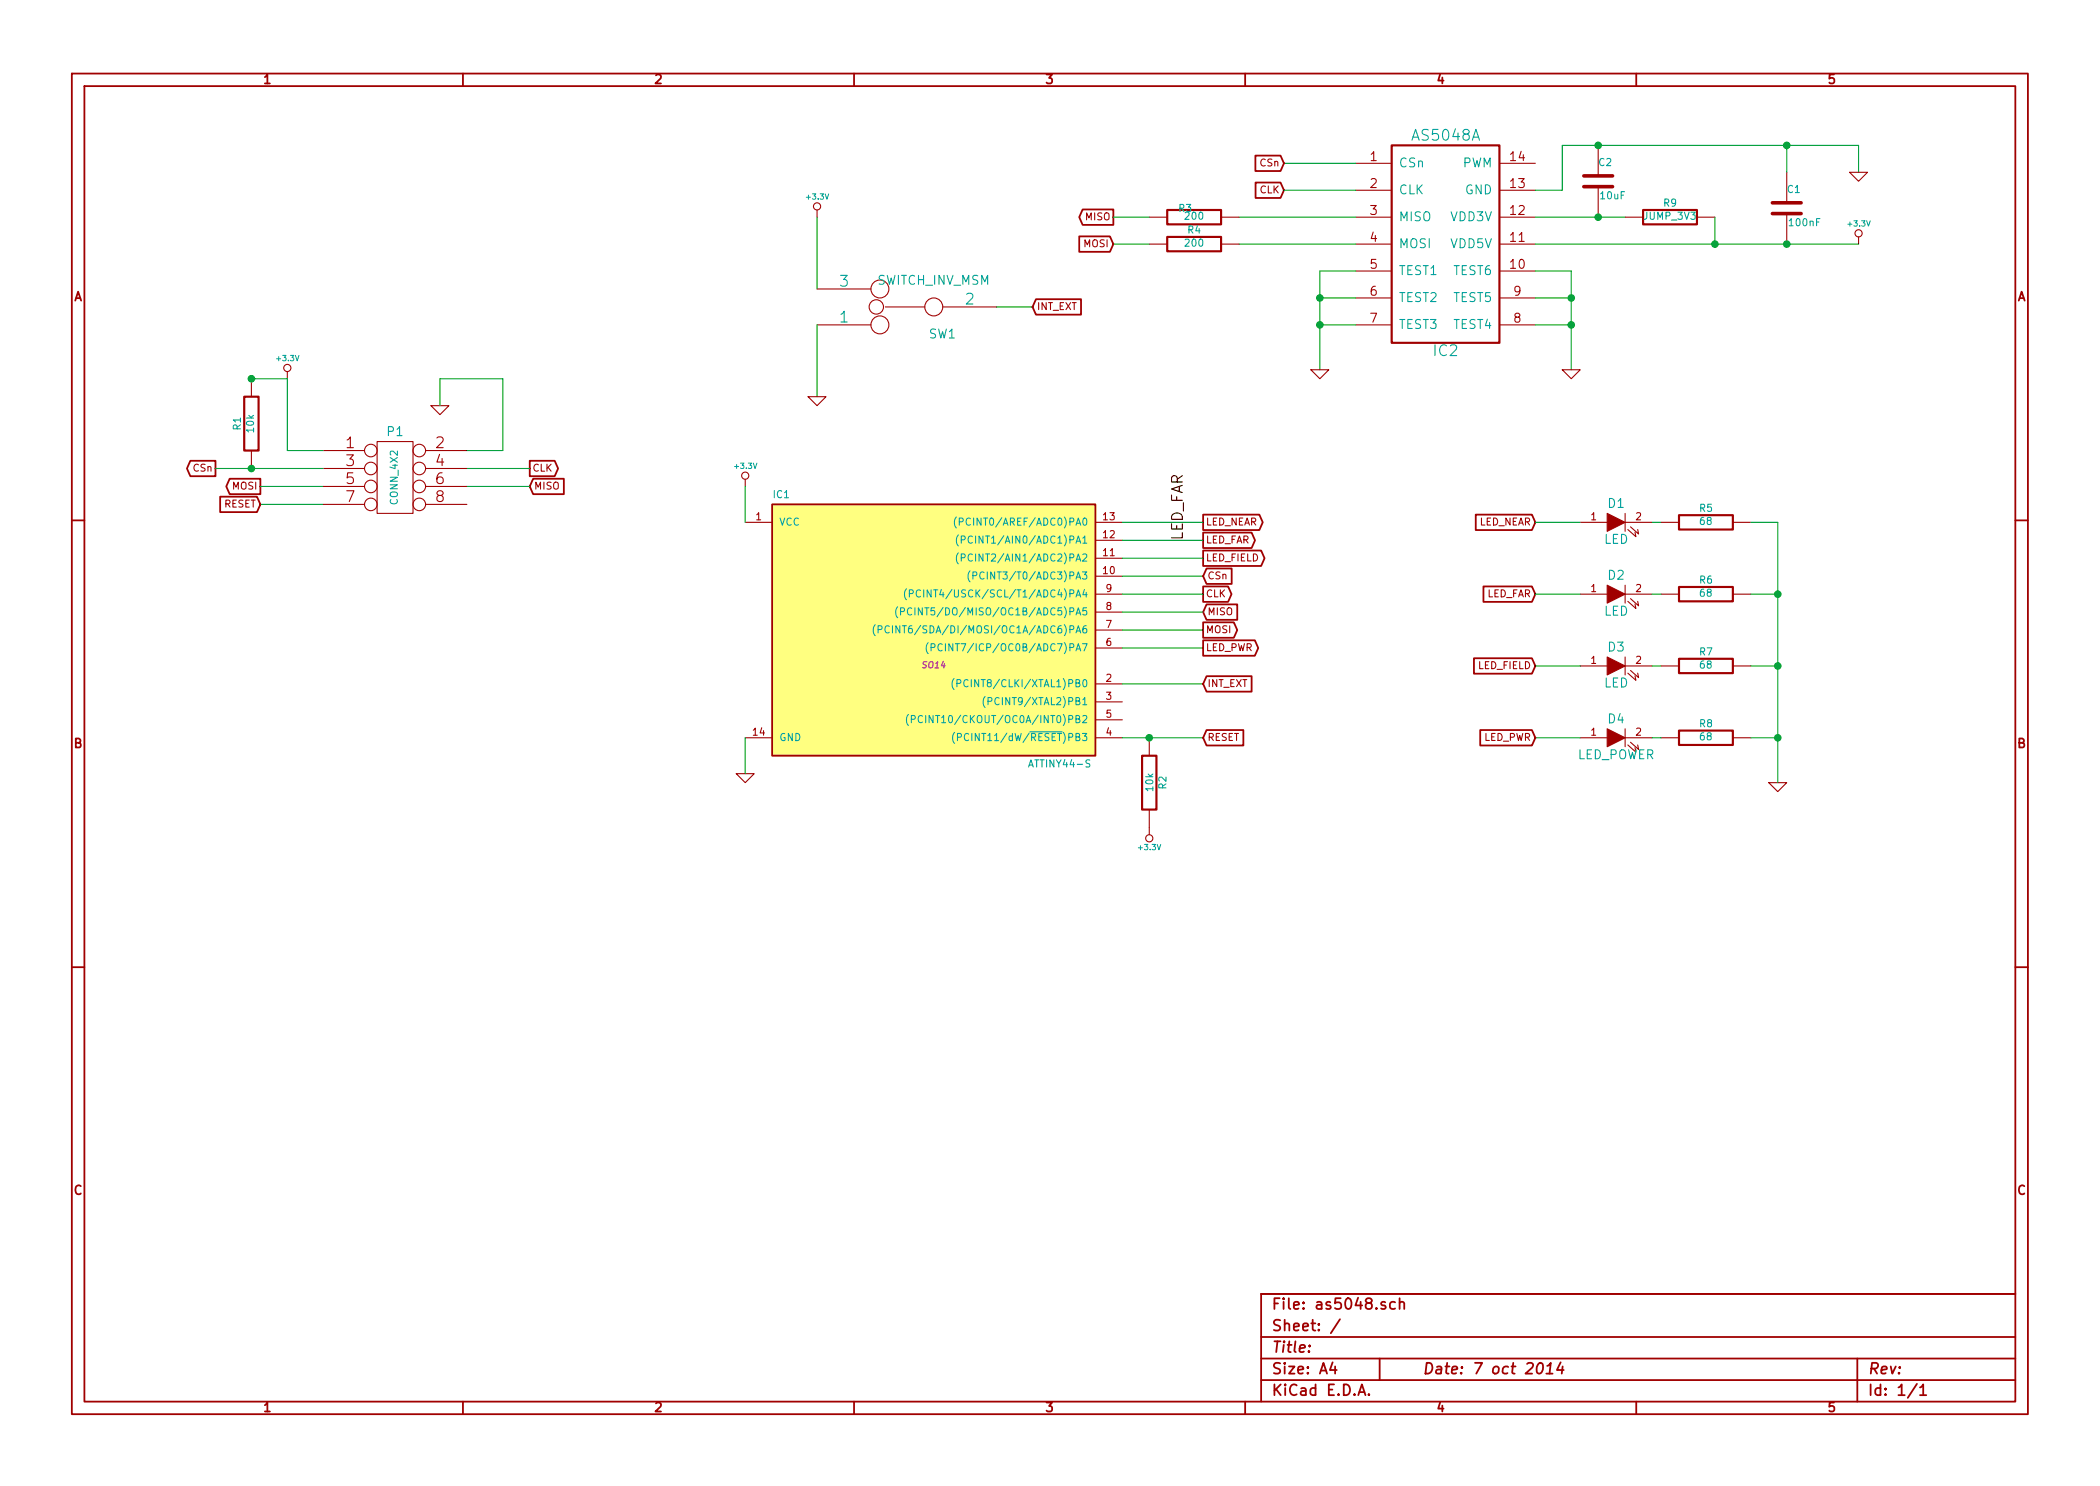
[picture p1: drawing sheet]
EESchema Schematic File Version 2
LIBS:power
LIBS:device
LIBS:transistors
LIBS:conn
LIBS:linear
LIBS:regul
LIBS:74xx
LIBS:cmos4000
LIBS:adc-dac
LIBS:memory
LIBS:xilinx
LIBS:special
LIBS:microcontrollers
LIBS:dsp
LIBS:microchip
LIBS:analog_switches
LIBS:motorola
LIBS:texas
LIBS:intel
LIBS:audio
LIBS:interface
LIBS:digital-audio
LIBS:philips
LIBS:display
LIBS:cypress
LIBS:siliconi
LIBS:opto
LIBS:atmel
LIBS:contrib
LIBS:valves
LIBS:as5048b
LIBS:ok-ic-power
LIBS:as5048a
LIBS:relays
LIBS:fairchild-tinylogic
LIBS:switch-copal
LIBS:switch-misc
LIBS:switch-tact
LIBS:as5048-cache
EELAYER 27 0
EELAYER END
$Descr A4 11693 8268
encoding utf-8
Sheet 1 1
Title ""
Date "7 oct 2014"
Rev ""
Comp ""
Comment1 ""
Comment2 ""
Comment3 ""
Comment4 ""
$EndDescr
$Comp
L AS5048A IC2
U 1 1
P 8050 1350
F 0 "IC2" H 8050 750 60  0000 C CNN
F 1 "AS5048A" H 8050 1950 60  0000 C CNN
F 2 "" H 8050 1350 60  0000 C CNN
F 3 "" H 8050 1350 60  0000 C CNN
	1    8050 1350
	1    0    0    -1  
$EndComp
$Comp
L LED D4
U 1 1
P 9000 4100
F 0 "D4" H 9000 4200 50  0000 C CNN
F 1 "LED_POWER" H 9000 4000 50  0000 C CNN
F 2 "~" H 9000 4100 60  0000 C CNN
F 3 "~" H 9000 4100 60  0000 C CNN
	1    9000 4100
	1    0    0    -1  
$EndComp
$Comp
L LED D1
U 1 1
P 9000 2900
F 0 "D1" H 9000 3000 50  0000 C CNN
F 1 "LED" H 9000 2800 50  0000 C CNN
F 2 "~" H 9000 2900 60  0000 C CNN
F 3 "~" H 9000 2900 60  0000 C CNN
	1    9000 2900
	1    0    0    -1  
$EndComp
$Comp
L LED D2
U 1 1
P 9000 3300
F 0 "D2" H 9000 3400 50  0000 C CNN
F 1 "LED" H 9000 3200 50  0000 C CNN
F 2 "~" H 9000 3300 60  0000 C CNN
F 3 "~" H 9000 3300 60  0000 C CNN
	1    9000 3300
	1    0    0    -1  
$EndComp
$Comp
L LED D3
U 1 1
P 9000 3700
F 0 "D3" H 9000 3800 50  0000 C CNN
F 1 "LED" H 9000 3600 50  0000 C CNN
F 2 "~" H 9000 3700 60  0000 C CNN
F 3 "~" H 9000 3700 60  0000 C CNN
	1    9000 3700
	1    0    0    -1  
$EndComp
$Comp
L ATTINY44-S IC1
U 1 1
P 5200 3500
F 0 "IC1" H 4350 4250 40  0000 C CNN
F 1 "ATTINY44-S" H 5900 2750 40  0000 C CNN
F 2 "SO14" H 5200 3300 35  0000 C CIN
F 3 "~" H 5200 3500 60  0000 C CNN
	1    5200 3500
	1    0    0    -1  
$EndComp
$Comp
L GND #PWR01
U 1 1
P 4150 4300
F 0 "#PWR01" H 4150 4300 30  0001 C CNN
F 1 "GND" H 4150 4230 30  0001 C CNN
F 2 "" H 4150 4300 60  0000 C CNN
F 3 "" H 4150 4300 60  0000 C CNN
	1    4150 4300
	1    0    0    -1  
$EndComp
$Comp
L +3.3V #PWR02
U 1 1
P 4150 2700
F 0 "#PWR02" H 4150 2660 30  0001 C CNN
F 1 "+3.3V" H 4150 2810 30  0000 C CNN
F 2 "" H 4150 2700 60  0000 C CNN
F 3 "" H 4150 2700 60  0000 C CNN
	1    4150 2700
	1    0    0    -1  
$EndComp
$Comp
L +3.3V #PWR03
U 1 1
P 6400 4600
F 0 "#PWR03" H 6400 4560 30  0001 C CNN
F 1 "+3.3V" H 6400 4710 30  0000 C CNN
F 2 "" H 6400 4600 60  0000 C CNN
F 3 "" H 6400 4600 60  0000 C CNN
	1    6400 4600
	-1   0    0    1   
$EndComp
$Comp
L R R2
U 1 1
P 6400 4350
F 0 "R2" V 6480 4350 40  0000 C CNN
F 1 "10k" V 6407 4351 40  0000 C CNN
F 2 "~" V 6330 4350 30  0000 C CNN
F 3 "~" H 6400 4350 30  0000 C CNN
	1    6400 4350
	1    0    0    -1  
$EndComp
$Comp
L +3.3V #PWR04
U 1 1
P 1600 2100
F 0 "#PWR04" H 1600 2060 30  0001 C CNN
F 1 "+3.3V" H 1600 2210 30  0000 C CNN
F 2 "" H 1600 2100 60  0000 C CNN
F 3 "" H 1600 2100 60  0000 C CNN
	1    1600 2100
	1    0    0    -1  
$EndComp
Text Label 6600 3000 1    60   ~ 0
LED_FAR
Text GLabel 6700 2900 2    39   Output ~ 0
LED_NEAR
Text GLabel 6700 3000 2    39   Output ~ 0
LED_FAR
Text GLabel 6700 3100 2    39   Output ~ 0
LED_FIELD
$Comp
L R R8
U 1 1
P 9500 4100
F 0 "R8" V 9580 4100 40  0000 C CNN
F 1 "68" V 9507 4101 40  0000 C CNN
F 2 "~" V 9430 4100 30  0000 C CNN
F 3 "~" H 9500 4100 30  0000 C CNN
	1    9500 4100
	0    -1   -1   0   
$EndComp
$Comp
L R R5
U 1 1
P 9500 2900
F 0 "R5" V 9580 2900 40  0000 C CNN
F 1 "68" V 9507 2901 40  0000 C CNN
F 2 "~" V 9430 2900 30  0000 C CNN
F 3 "~" H 9500 2900 30  0000 C CNN
	1    9500 2900
	0    -1   -1   0   
$EndComp
$Comp
L R R6
U 1 1
P 9500 3300
F 0 "R6" V 9580 3300 40  0000 C CNN
F 1 "68" V 9507 3301 40  0000 C CNN
F 2 "~" V 9430 3300 30  0000 C CNN
F 3 "~" H 9500 3300 30  0000 C CNN
	1    9500 3300
	0    -1   -1   0   
$EndComp
$Comp
L R R7
U 1 1
P 9500 3700
F 0 "R7" V 9580 3700 40  0000 C CNN
F 1 "68" V 9507 3701 40  0000 C CNN
F 2 "~" V 9430 3700 30  0000 C CNN
F 3 "~" H 9500 3700 30  0000 C CNN
	1    9500 3700
	0    -1   -1   0   
$EndComp
$Comp
L GND #PWR05
U 1 1
P 9900 4350
F 0 "#PWR05" H 9900 4350 30  0001 C CNN
F 1 "GND" H 9900 4280 30  0001 C CNN
F 2 "" H 9900 4350 60  0000 C CNN
F 3 "" H 9900 4350 60  0000 C CNN
	1    9900 4350
	1    0    0    -1  
$EndComp
Text GLabel 8550 2900 0    39   Input ~ 0
LED_NEAR
Text GLabel 8550 3300 0    39   Input ~ 0
LED_FAR
Text GLabel 8550 3700 0    39   Input ~ 0
LED_FIELD
$Comp
L +3.3V #PWR06
U 1 1
P 10350 1350
F 0 "#PWR06" H 10350 1310 30  0001 C CNN
F 1 "+3.3V" H 10350 1460 30  0000 C CNN
F 2 "" H 10350 1350 60  0000 C CNN
F 3 "" H 10350 1350 60  0000 C CNN
	1    10350 1350
	1    0    0    -1  
$EndComp
$Comp
L C C1
U 1 1
P 9950 1150
F 0 "C1" H 9950 1250 40  0000 L CNN
F 1 "100nF" H 9956 1065 40  0000 L CNN
F 2 "~" H 9988 1000 30  0000 C CNN
F 3 "~" H 9950 1150 60  0000 C CNN
	1    9950 1150
	1    0    0    -1  
$EndComp
$Comp
L C C2
U 1 1
P 8900 1000
F 0 "C2" H 8900 1100 40  0000 L CNN
F 1 "10uF" H 8906 915 40  0000 L CNN
F 2 "~" H 8938 850 30  0000 C CNN
F 3 "~" H 8900 1000 60  0000 C CNN
	1    8900 1000
	1    0    0    -1  
$EndComp
Text GLabel 6700 3400 2    39   Input ~ 0
MISO
Text GLabel 6700 3300 2    39   Output ~ 0
CLK
Text GLabel 6700 3500 2    39   Output ~ 0
MOSI
$Comp
L GND #PWR07
U 1 1
P 2450 2250
F 0 "#PWR07" H 2450 2250 30  0001 C CNN
F 1 "GND" H 2450 2180 30  0001 C CNN
F 2 "" H 2450 2250 60  0000 C CNN
F 3 "" H 2450 2250 60  0000 C CNN
	1    2450 2250
	1    0    0    -1  
$EndComp
Text GLabel 1450 2700 0    39   Output ~ 0
MOSI
Text GLabel 2950 2700 2    39   Input ~ 0
MISO
Text GLabel 2950 2600 2    39   Output ~ 0
CLK
Text GLabel 1200 2600 0    39   Output ~ 0
CSn
Text GLabel 6200 1200 0    39   Output ~ 0
MISO
Text GLabel 7150 1050 0    39   Input ~ 0
CLK
$Comp
L R R1
U 1 1
P 1400 2350
F 0 "R1" V 1480 2350 40  0000 C CNN
F 1 "10k" V 1407 2351 40  0000 C CNN
F 2 "~" V 1330 2350 30  0000 C CNN
F 3 "~" H 1400 2350 30  0000 C CNN
	1    1400 2350
	-1   0    0    1   
$EndComp
Wire Wire Line
	4150 2700 4150 2900
Wire Wire Line
	4150 4100 4150 4300
Wire Wire Line
	6250 4100 6700 4100
Wire Wire Line
	6250 2900 6700 2900
Wire Wire Line
	6250 3000 6700 3000
Wire Wire Line
	6250 3100 6700 3100
Wire Wire Line
	8550 2900 8800 2900
Wire Wire Line
	8800 3300 8550 3300
Wire Wire Line
	8800 3700 8550 3700
Wire Wire Line
	9200 2900 9250 2900
Wire Wire Line
	9200 3300 9250 3300
Wire Wire Line
	9200 3700 9250 3700
Wire Wire Line
	9750 2900 9900 2900
Wire Wire Line
	9900 2900 9900 4350
Wire Wire Line
	9900 3300 9750 3300
Wire Wire Line
	9900 3700 9750 3700
Connection ~ 9900 3300
Connection ~ 9900 3700
Wire Wire Line
	8550 1350 10350 1350
Wire Wire Line
	8550 1200 9050 1200
Wire Wire Line
	6250 3400 6700 3400
Wire Wire Line
	6250 3500 6700 3500
Wire Wire Line
	6250 3300 6700 3300
Wire Wire Line
	2600 2600 2950 2600
Wire Wire Line
	2600 2700 2950 2700
Wire Wire Line
	1800 2700 1450 2700
Wire Wire Line
	6900 1200 7550 1200
Wire Wire Line
	7550 1050 7150 1050
Wire Wire Line
	7550 900  7150 900 
Connection ~ 1400 2100
Wire Wire Line
	6250 3800 6700 3800
Text GLabel 6700 3800 2    39   Input ~ 0
INT_EXT
Text GLabel 7150 900  0    39   Input ~ 0
CSn
Wire Wire Line
	6900 1350 7550 1350
Wire Wire Line
	8550 1500 8750 1500
Wire Wire Line
	8750 1500 8750 2050
Wire Wire Line
	8550 1650 8750 1650
Connection ~ 8750 1650
Wire Wire Line
	8550 1800 8750 1800
Connection ~ 8750 1800
Wire Wire Line
	7550 1500 7350 1500
Wire Wire Line
	7350 1500 7350 2050
Wire Wire Line
	7550 1650 7350 1650
Connection ~ 7350 1650
Wire Wire Line
	7550 1800 7350 1800
Connection ~ 7350 1800
$Comp
L GND #PWR08
U 1 1
P 8750 2050
F 0 "#PWR08" H 8750 2050 30  0001 C CNN
F 1 "GND" H 8750 1980 30  0001 C CNN
F 2 "" H 8750 2050 60  0000 C CNN
F 3 "" H 8750 2050 60  0000 C CNN
	1    8750 2050
	1    0    0    -1  
$EndComp
$Comp
L GND #PWR09
U 1 1
P 7350 2050
F 0 "#PWR09" H 7350 2050 30  0001 C CNN
F 1 "GND" H 7350 1980 30  0001 C CNN
F 2 "" H 7350 2050 60  0000 C CNN
F 3 "" H 7350 2050 60  0000 C CNN
	1    7350 2050
	1    0    0    -1  
$EndComp
Wire Wire Line
	10350 800  10350 950 
$Comp
L GND #PWR010
U 1 1
P 10350 950
F 0 "#PWR010" H 10350 950 30  0001 C CNN
F 1 "GND" H 10350 880 30  0001 C CNN
F 2 "" H 10350 950 60  0000 C CNN
F 3 "" H 10350 950 60  0000 C CNN
	1    10350 950 
	1    0    0    -1  
$EndComp
Connection ~ 9950 1350
$Comp
L R R3
U 1 1
P 6650 1200
F 0 "R3" V 6700 1250 40  0000 C CNN
F 1 "200" V 6657 1201 40  0000 C CNN
F 2 "~" V 6580 1200 30  0000 C CNN
F 3 "~" H 6650 1200 30  0000 C CNN
	1    6650 1200
	0    -1   -1   0   
$EndComp
$Comp
L R R4
U 1 1
P 6650 1350
F 0 "R4" V 6730 1350 40  0000 C CNN
F 1 "200" V 6657 1351 40  0000 C CNN
F 2 "~" V 6580 1350 30  0000 C CNN
F 3 "~" H 6650 1350 30  0000 C CNN
	1    6650 1350
	0    -1   -1   0   
$EndComp
Wire Wire Line
	6400 1200 6200 1200
Wire Wire Line
	6400 1350 6200 1350
Text GLabel 6200 1350 0    39   Input ~ 0
MOSI
Wire Wire Line
	6250 3200 6700 3200
Text GLabel 6700 3200 2    39   Input ~ 0
CSn
Connection ~ 6400 4100
Text GLabel 6700 4100 2    39   Input ~ 0
RESET
Wire Wire Line
	1800 2800 1450 2800
Text GLabel 1450 2800 0    39   Input ~ 0
RESET
$Comp
L SWITCH_INV_MSM SW1
U 1 1
P 5050 1700
F 0 "SW1" H 4851 1850 50  0000 C CNN
F 1 "SWITCH_INV_MSM" H 4901 1551 50  0000 C CNN
F 2 "~" H 5050 1700 60  0000 C CNN
F 3 "~" H 5050 1700 60  0000 C CNN
	1    5050 1700
	-1   0    0    1   
$EndComp
Wire Wire Line
	5550 1700 5750 1700
Text GLabel 5750 1700 2    39   Input ~ 0
INT_EXT
Wire Wire Line
	4550 1600 4550 1200
$Comp
L +3.3V #PWR011
U 1 1
P 4550 1200
F 0 "#PWR011" H 4550 1160 30  0001 C CNN
F 1 "+3.3V" H 4550 1310 30  0000 C CNN
F 2 "" H 4550 1200 60  0000 C CNN
F 3 "" H 4550 1200 60  0000 C CNN
	1    4550 1200
	1    0    0    -1  
$EndComp
Wire Wire Line
	4550 1800 4550 2200
$Comp
L GND #PWR012
U 1 1
P 4550 2200
F 0 "#PWR012" H 4550 2200 30  0001 C CNN
F 1 "GND" H 4550 2130 30  0001 C CNN
F 2 "" H 4550 2200 60  0000 C CNN
F 3 "" H 4550 2200 60  0000 C CNN
	1    4550 2200
	1    0    0    -1  
$EndComp
Wire Wire Line
	6250 3600 6700 3600
Text GLabel 6700 3600 2    39   Output ~ 0
LED_PWR
Wire Wire Line
	9900 4100 9750 4100
Connection ~ 9900 4100
Wire Wire Line
	8800 4100 8550 4100
Text GLabel 8550 4100 0    39   Input ~ 0
LED_PWR
$Comp
L CONN_4X2 P1
U 1 1
P 2200 2650
F 0 "P1" H 2200 2900 50  0000 C CNN
F 1 "CONN_4X2" V 2200 2650 40  0000 C CNN
F 2 "~" H 2200 2650 60  0000 C CNN
F 3 "~" H 2200 2650 60  0000 C CNN
	1    2200 2650
	1    0    0    -1  
$EndComp
Wire Wire Line
	1400 2100 1600 2100
Wire Wire Line
	1600 2100 1600 2500
Wire Wire Line
	1600 2500 1800 2500
Wire Wire Line
	1200 2600 1800 2600
Connection ~ 1400 2600
Wire Wire Line
	2600 2500 2800 2500
Wire Wire Line
	2800 2500 2800 2100
Wire Wire Line
	2800 2100 2450 2100
Wire Wire Line
	2450 2100 2450 2250
Wire Wire Line
	9200 4100 9250 4100
$Comp
L R R9
U 1 1
P 9300 1200
F 0 "R9" V 9380 1200 40  0000 C CNN
F 1 "JUMP_3V3" V 9307 1201 40  0000 C CNN
F 2 "~" V 9230 1200 30  0000 C CNN
F 3 "~" H 9300 1200 30  0000 C CNN
	1    9300 1200
	0    -1   -1   0   
$EndComp
Wire Wire Line
	8550 1050 8700 1050
Wire Wire Line
	8700 1050 8700 800 
Wire Wire Line
	8700 800  10350 800 
Connection ~ 8900 800 
Wire Wire Line
	9950 950  9950 800 
Connection ~ 9950 800 
Connection ~ 8900 1200
Wire Wire Line
	9550 1200 9550 1350
Connection ~ 9550 1350
$EndSCHEMATC
